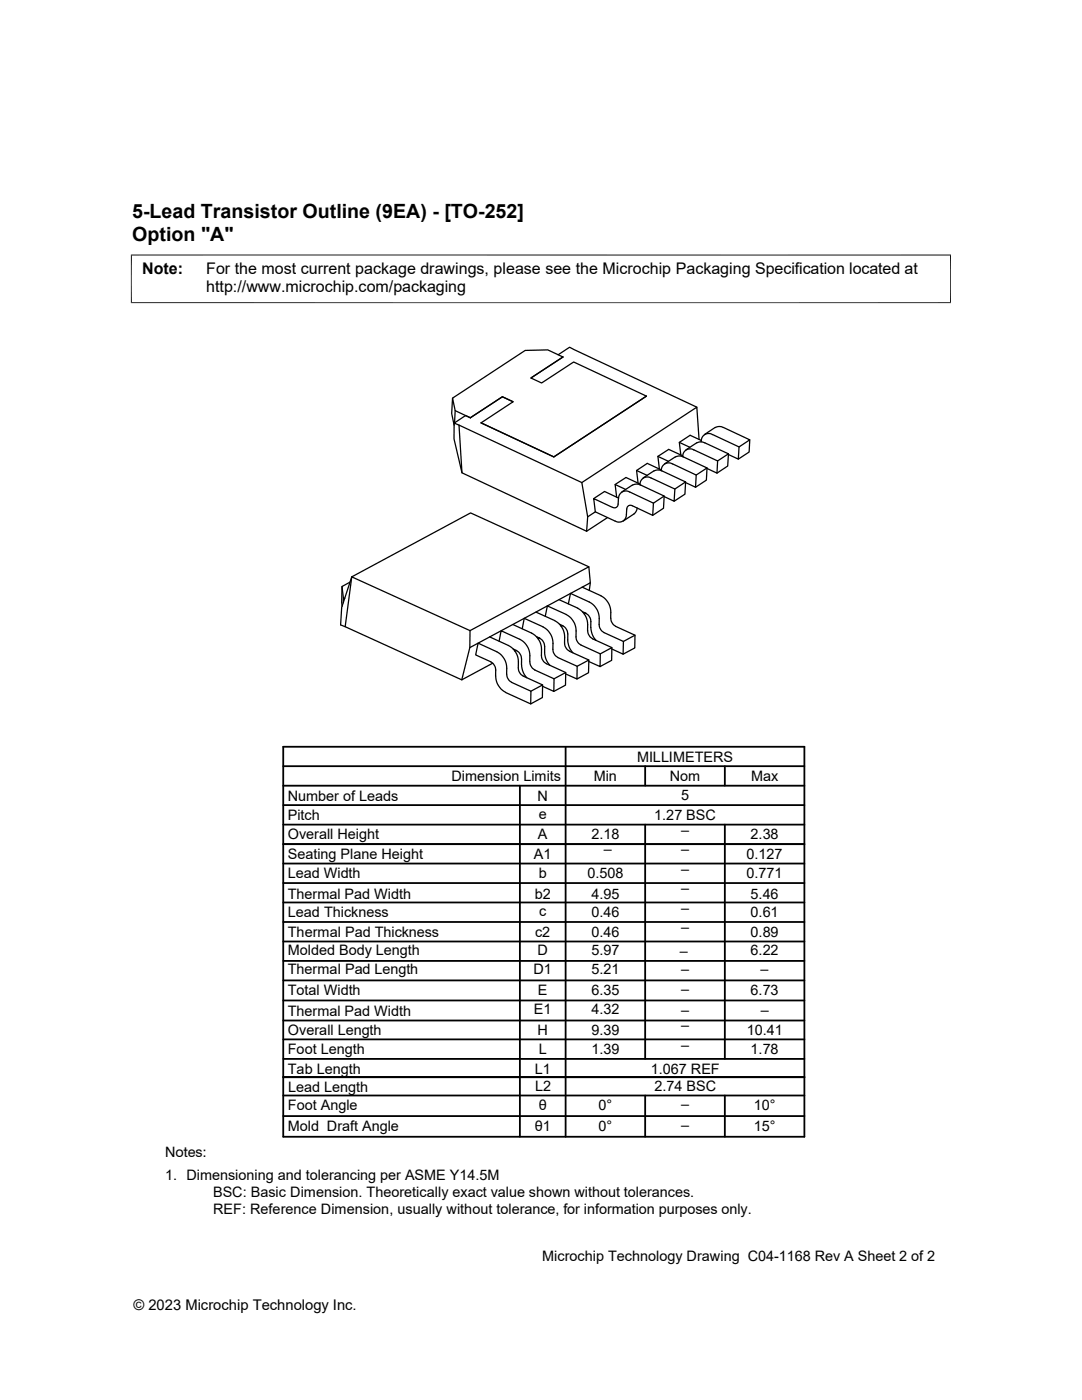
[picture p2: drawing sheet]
<svg xmlns="http://www.w3.org/2000/svg" width="216mm" height="279mm" viewBox="0 0 216 279" stroke-linecap="round" stroke-linejoin="round" font-family="sans-serif">
<g fill="none" stroke="#000" stroke-width=".25">
<path d="M90.3 79.5l-.2 3 .5 2.4M100.2 79.2h.1M111.4 70.8l2.3-1.5 25.3 12M112.3 71.2l-6.4 4.2M112.3 71.2h.1M129 79.1l-18.5 12.1-14.5-6.8M129 79.1l-14.5-6.9-6.4 4.2-2.2-1 6.4-4.2-3-1.4-4.5 .1-14.5 9.6 .5 2.5 3.1 1.4 6.3-4.2 2.2 1-6.4 4.2M90.6 84.4v3.2l1.6 6.8M90.8 82l-.1 2.4M91.6 84.8l24.5 11.5 1.2 6.8-.2 2.9-24.9-11.6zM93.9 83.4l-1-.5-2.3 1.5 1 .4M93.9 83.4h.1"/>
<path d="M102.4 80.2l-2.2-1-6.3 4.2M123.4 99.4l-2.8-1.3-2.1 1.4M124.8 97.7l-2.1-1 .3 2.5M125.7 98.2a1.48 1.48 0 0 0-2.3 1.3l-.1 1.1a.71 .71 0 0 1-1.1 .6M126.2 96.8l-2.1 1.4M126.2 96.8a1.63 1.63 0 0 1 1.6 0M127 93.9l2.1 1M127.7 96.7h.1M127.7 96.6l-2.8-1.3-2.2 1.4M127.8 96.8l4.7 2.2-2.1 1.4-4.7-2.2M128.3 95.4l2.2-1.4a1.75 1.75 0 0 1 1.6 0l4.7 2.2-2.1 1.4-4.8-2.2M129.9 95.4a1.46 1.46 0 0 0-2.2 1.3"/>
<path d="M131.3 91.1l2.1 1M132 93.8l-2.8-1.3-2.2 1.4 .3 2.5M132 93.9h.1M132.5 99l-.1 2.4-2.2 1.4M134.2 92.6a1.46 1.46 0 0 0-2.2 1.3M134.2 92.6l4.7 2.2 2.2-1.4-4.7-2.2a1.71 1.71 0 0 0-1.7 0l-2.1 1.4M134.7 97.6l-.2 2.4-2-.9M135.6 88.3l2 1M136.2 91l-2.8-1.3-2.1 1.4 .3 2.5M136.8 96.2l-.1 2.4-2.2 1.4M136.9 89.8l2.1-1.4a1.71 1.71 0 0 1 1.6 0l4.8 2.2-2.2 1.4-4.7-2.2a1.5 1.5 0 0 0-2.3 1.3M138.9 94.8l-.1 2.4-2-.9"/>
<path d="M139.5 87.7l-.5-6.4-22.9 15M139.9 87.9l-2.2-1-2.1 1.4 .2 2.5M141.1 93.4l-.2 2.4-2.1 1.4M142.2 86.7a1.49 1.49 0 0 0-1.6 0 1.49 1.49 0 0 0-.7 1.5M142.2 86.7l5.3 2.5 2.1-1.4-5.3-2.5a1.71 1.71 0 0 0-1.6 0l-2.1 1.4M143.2 92l-.1 2.4-2-.9M145.4 90.6l-.2 2.4-2.1 1.4M147.5 89.2l-.2 2.4-2-.9M149.6 87.8l-.1 2.4-2.2 1.4M68.2 117.1l.1 3.9M68.8 119.4l-.3-.1v1M69.8 116.2l-1.6 .9 .3 2.2"/>
<path d="M70.2 115.1l23.6 10.8-.1 3.3-1.6 6.5-23.2-10.6zM111.5 119.7l3.8 1.7a3.7 3.7 0 0 1 2 3.3l-.1 1.2M116.2 117.2l3.7 1.7M117.5 113.1l-23.6-10.7-23.7 12.7-2 6.1-.2 3.5 .9 .4M117.8 116.3l-.2 1.5M118.8 102.2l-1.5 .9M119.9 118.9a3.7 3.7 0 0 1 2 3.3M121.2 103.3l-4.1 2.7M122.2 101.3l-3.7-1.8 .3 2.7 3.9 1.8M126.2 100.9a.71 .71 0 0 0-1.1 .7l-.1 1.1a1.46 1.46 0 0 1-2.3 1.3M127.1 101.4l-.1 .4-.3 .6-2.3 1.6M130.4 100.4l-.2 2.4-4-1.9"/>
<path d="M93.8 125.9l23.7-12.8 .3 3.2-24.1 12.9M97.7 127.1l3.8 1.7a3.7 3.7 0 0 1 1.9 3.3l.1 1.7a1.86 1.86 0 0 0 .9 1.1l3.9 1.8-.1 2.5-2.3 1.3M98.3 132.4l-6.2 3.3M98.9 133.7l-.1-.7-.5-.6-3.4-1.7 .5-2.3 3.7 1.7a3.7 3.7 0 0 1 2 3.2l.1 1.7a1.86 1.86 0 0 0 .9 1.2M98.9 134.9a3.7 3.7 0 0 0 2 3.3M98.9 133.7v1.2M99.6 128l.4-2.1 3.7 1.7a3.7 3.7 0 0 1 2 3.3l.1 1.7a1.86 1.86 0 0 0 .9 1.1l3.9 1.8-.1 2.5-2.2-1M102.1 136.2l3.8 1.7v2.6l-5-2.3M102.3 124.6l3.8 1.7a3.7 3.7 0 0 1 2 3.3v1.7a1.86 1.86 0 0 0 .9 1.2l3.9 1.7-.1 2.5-2.3 1.3M102.4 129.5a2.46 2.46 0 0 1 1.7 3.2 4.1 4.1 0 0 0 1 2.6M103 129.8l-.3 .2M104.2 125.5l.4-2.1 3.8 1.7a3.7 3.7 0 0 1 1.9 3.3v1.2"/>
<path d="M106.9 122.2l3.8 1.7a3.7 3.7 0 0 1 2 3.2l-.1 1.2M107 127l.7 .4M107.4 127.5l.3-.1a1.84 1.84 0 0 1 1 1.6M108.3 136.7l-2.4 1.2M108.7 129v1.2a3.9 3.9 0 0 0 1 2.6M108.8 123l.4-2.1 3.8 1.7a4 4 0 0 1 1.9 4.5l.1 .5a1.86 1.86 0 0 0 .9 1.1l3.9 1.8-.1 2.5-2.2-1M110.3 129.6l.1 .5a1.86 1.86 0 0 0 .9 1.1M111.3 131.2l3.9 1.8-.1 2.5-2.2-1M111.6 124.6a2.08 2.08 0 0 1 1.7 1.9M112.2 124.9l-.2 .1M112.6 128.3l.1 .5a1.86 1.86 0 0 0 .9 1.2M112.9 134.2l-2.3 1.3"/>
<path d="M113.3 126.5v1.2a3.9 3.9 0 0 0 1 2.6M113.4 120.5l.4-2.1 3.8 1.7a3.7 3.7 0 0 1 2 3.3M113.6 130l3.9 1.7-.1 2.6-2.3 1.2M116.2 122.1l.7 .3M116.9 122.4l-.3 .1M116.9 122.4a1.84 1.84 0 0 1 1 1.7M117.3 125.8v.5a1.86 1.86 0 0 0 1 1.2M117.5 131.7l-2.3 1.3M117.9 124v1.2a3.9 3.9 0 0 0 1 2.6M118.2 127.5l3.9 1.7-.1 2.6-2.3 1.2M119.6 123.4v1.7a1.86 1.86 0 0 0 .9 1.2l3.9 1.7-.1 2.6-2.2-1.1M121.9 122.2v1.7l.5 .8 4.3 2.1v2.5l-2.4 1.3"/>
<path d="M122.1 129.2l-2.3 1.3M126.7 126.8l-2.3 1.2"/>
</g>
<path d="M26.1 50.9h163.7M26.2 50.8v9.7M189.7 50.8v9.7M26.1 60.4h163.7" fill="none" stroke="#000" stroke-width=".2"/>
<g fill="none" stroke="#000" stroke-width=".36">
<path d="M56.5 156.8h104M56.5 152.9h104M56.5 149h104v77.9h-104zM103.7 156.8v70.1M112.9 149v77.9M128.7 152.9v3.9M144.6 152.9v3.9M56.5 168.5h104M56.5 164.6h104M56.5 160.7h104M56.5 176.2h104M56.5 172.3h104"/>
<path d="M128.7 164.6v46.7M144.6 164.6v46.7M56.5 184h104M56.5 199.7h104M56.5 187.9h104M56.5 195.7h104M56.5 191.8h104M56.5 180.1h104M56.5 207.4h104M56.5 211.3h104M56.5 203.7h104M56.5 218.6h104"/>
<path d="M128.7 218.6v8.3M144.6 218.6v8.3M160.5 215h-104M56.5 222.7h104"/>
</g>
<g font-size="3.9">
<text x="26.4" y="43.5">5-Lead Transistor Outline (9EA) - [TO-252]</text>
<text x="26.4" y="48.1">Option &quot;A&quot;</text>
</g>
<g font-size="3.2">
<text x="28.4" y="54.7">Note:</text>
<text x="41.1" y="58.3">http://www.microchip.com/packaging</text>
<text x="41.1" y="54.7">For the most current package drawings, please see the Microchip Packaging Specification located at</text>
</g>
<g font-size="2.9">
<text x="90.1" y="155.9">Dimension Limits</text>
<text x="118.5" y="155.9">Min</text>
<text x="127.1" y="152">MILLIMETERS</text>
<text x="133.6" y="155.9">Nom</text>
<text x="149.9" y="155.9">Max</text>
<text x="57.4" y="159.8">Number of Leads</text>
<text x="107.3" y="159.8">N</text>
<text x="135.9" y="159.7">5</text>
<text x="57.4" y="167.5">Overall Height</text>
<text x="57.4" y="163.7">Pitch</text>
<text x="107.3" y="167.5">A</text>
<text x="107.5" y="163.4">e</text>
<text x="118" y="167.5">2.18</text>
<text x="130.5" y="163.7">1.27 BSC</text>
<text x="135.9" y="166.6">–</text>
<text x="149.8" y="167.5">2.38</text>
<text x="57.4" y="171.4">Seating Plane Height</text>
<text x="106.5" y="171.4">A1</text>
<text x="120.5" y="170.5">–</text>
<text x="135.9" y="170.5">–</text>
<text x="149" y="171.4">0.127</text>
<text x="57.4" y="179.4">Thermal Pad Width</text>
<text x="57.4" y="175.3">Lead Width</text>
<text x="106.7" y="179.4">b2</text>
<text x="107.5" y="175.3">b</text>
<text x="117.2" y="175.3">0.508</text>
<text x="118" y="179.4">4.95</text>
<text x="135.9" y="174.4">–</text>
<text x="135.9" y="178.3">–</text>
<text x="149" y="175.3">0.771</text>
<text x="149.8" y="179.4">5.46</text>
<text x="57.4" y="183.1">Lead Thickness</text>
<text x="107.6" y="182.8">c</text>
<text x="118" y="183.1">0.46</text>
<text x="135.9" y="182.2">–</text>
<text x="149.8" y="183.1">0.61</text>
<text x="57.4" y="190.5">Molded Body Length</text>
<text x="57.4" y="187">Thermal Pad Thickness</text>
<text x="106.8" y="187">c2</text>
<text x="107.3" y="190.5">D</text>
<text x="118" y="190.5">5.97</text>
<text x="118" y="187">0.46</text>
<text x="135.7" y="190.8">–</text>
<text x="135.9" y="186.1">–</text>
<text x="149.8" y="190.5">6.22</text>
<text x="149.8" y="187">0.89</text>
<text x="57.4" y="194.4">Thermal Pad Length</text>
<text x="106.4" y="194.4">D1</text>
<text x="118" y="194.4">5.21</text>
<text x="135.9" y="194.3">–</text>
<text x="151.8" y="194.3">–</text>
<text x="57.4" y="202.9">Thermal Pad Width</text>
<text x="57.4" y="198.5">Total Width</text>
<text x="106.5" y="202.4">E1</text>
<text x="107.3" y="198.5">E</text>
<text x="118" y="202.4">4.32</text>
<text x="118" y="198.5">6.35</text>
<text x="135.9" y="198.4">–</text>
<text x="135.9" y="202.6">–</text>
<text x="149.8" y="198.5">6.73</text>
<text x="151.8" y="202.5">–</text>
<text x="57.4" y="206.5">Overall Length</text>
<text x="107.2" y="206.5">H</text>
<text x="118" y="206.5">9.39</text>
<text x="135.9" y="205.6">–</text>
<text x="135.9" y="209.5">–</text>
<text x="149" y="206.5">10.41</text>
<text x="57.4" y="210.4">Foot Length</text>
<text x="57.4" y="214.3">Tab Length</text>
<text x="106.7" y="214.3">L1</text>
<text x="107.5" y="210.4">L</text>
<text x="118" y="210.4">1.39</text>
<text x="129.9" y="214.3">1.067 REF</text>
<text x="149.8" y="210.4">1.78</text>
<text x="57.4" y="221.6">Foot Angle</text>
<text x="57.5" y="217.8">Lead Length</text>
<text x="106.8" y="217.7">L2</text>
<text x="107.5" y="221.6">θ</text>
<text x="119.4" y="221.6">0°</text>
<text x="130.6" y="217.7">2.74 BSC</text>
<text x="135.9" y="221.4">–</text>
<text x="150.4" y="221.6">10°</text>
<text x="57.4" y="225.8">Mold Draft Angle</text>
<text x="106.7" y="225.7">θ1</text>
<text x="119.4" y="225.7">0°</text>
<text x="135.9" y="225.5">–</text>
<text x="150.4" y="225.7">15°</text>
<text x="32.9" y="231">Notes:</text>
<text x="32.9" y="235.6">1. Dimensioning and tolerancing per ASME Y14.5M</text>
<text x="42.5" y="238.9">BSC: Basic Dimension. Theoretically exact value shown without tolerances.</text>
<text x="42.5" y="242.2">REF: Reference Dimension, usually without tolerance, for information purposes only.</text>
<text x="108.2" y="251.7">Microchip Technology Drawing C04-1168 Rev A Sheet 2 of 2</text>
<text x="26.6" y="261.3">© 2023 Microchip Technology Inc.</text>
</g>
</svg>
